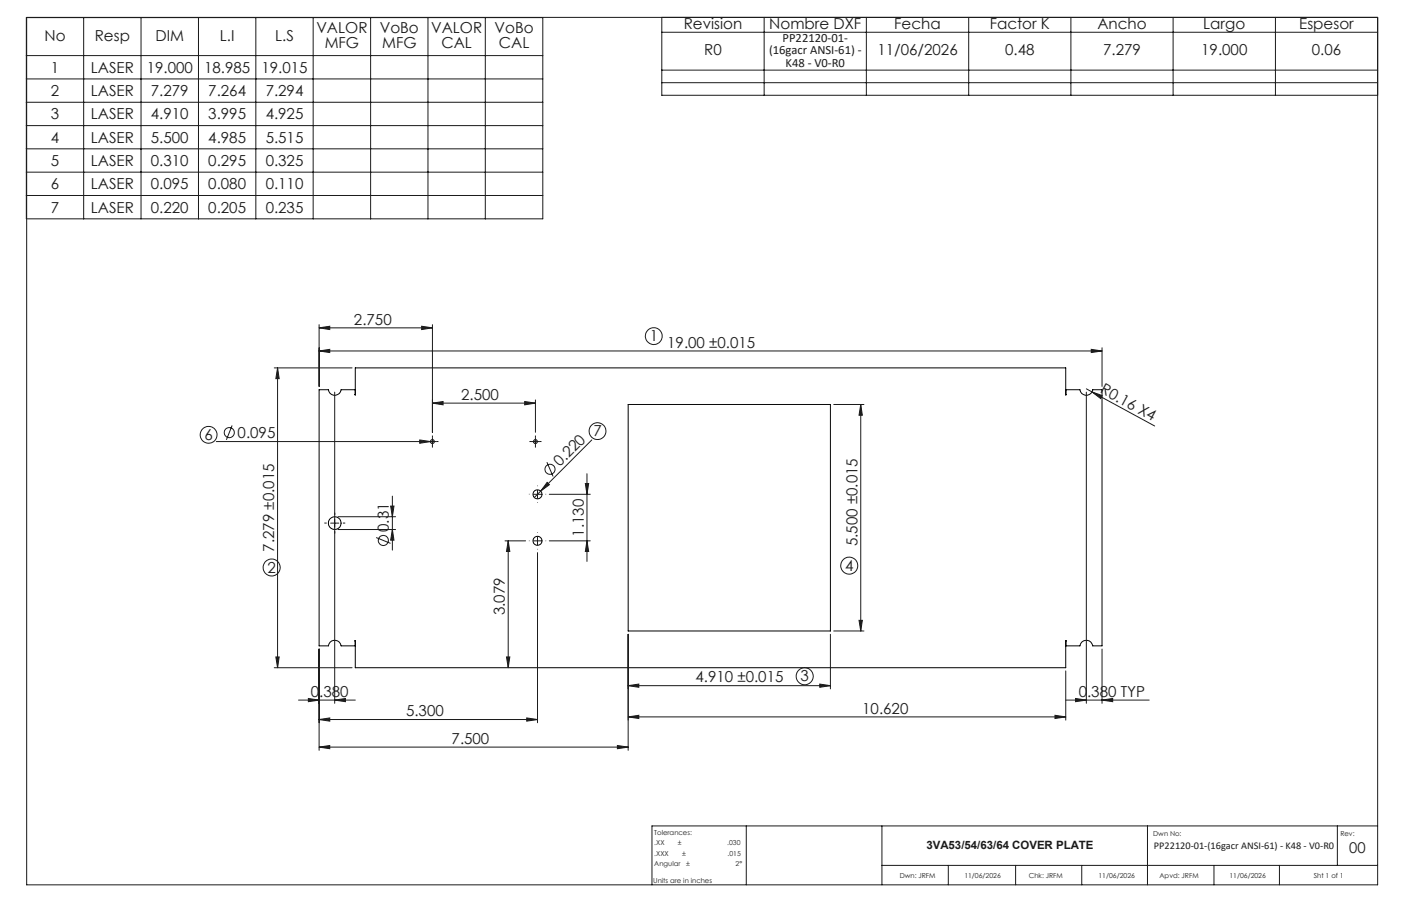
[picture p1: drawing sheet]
<svg xmlns="http://www.w3.org/2000/svg" width="432mm" height="279mm" viewBox="0 0 432 279" stroke-linecap="round" stroke-linejoin="round" font-family="sans-serif">
<g fill="none" stroke="#000" stroke-width=".31">
<path d="M109.4 121.7l.1-8.2h219v8.3M109.4 121.7v.1M109.5 120.2h-4.4a1.97 1.97 0 0 1-1.9 1.7 1.97 1.97 0 0 1-2-1.7h-2.8v79h2.8a1.97 1.97 0 0 1 2-1.7 1.97 1.97 0 0 1 1.9 1.7h4.4M193.6 124.7h62.3v69.9h-62.3zM328.5 120.2h4.3a1.99 1.99 0 0 0 2 1.7 1.99 1.99 0 0 0 2-1.7h2.9v79h-2.9a1.99 1.99 0 0 0-2-1.7 1.99 1.99 0 0 0-2 1.7h-4.3M328.5 121.7v.1M109.5 197.7v8.2h219v-8.2"/>
<circle cx="133.3" cy="136.2" r=".6"/>
<circle cx="165" cy="136.2" r=".6"/>
<circle cx="165.6" cy="152.4" r="1.4"/>
<circle cx="103.2" cy="161.3" r="1.96"/>
<circle cx="165.7" cy="166.8" r="1.38"/>
</g>
<g fill="none" stroke="#191924" stroke-width=".31">
<path d="M8.1 5.4h159.2v62.1h-159.2zM8.1 17.1h159.2M8.2 5.4h416.4v267.5h-416.4zM25.8 5.4v62.1M43.5 5.4v62.1M61.2 5.4v62.1M78.8 5.4v62.1M96.5 5.4v62.1M114.2 5.4v62.1M131.9 5.4v62.1M149.6 5.4v62.1M204 5.4v24h220.6"/>
<path d="M204 9.9h220.6M235.5 5.4v24M267 5.4v24M298.6 5.4v24M330.1 5.4v24M361.6 5.4v24M393.1 5.4v24M8.1 24.3h159.2M8.1 31.5h159.2M8.1 38.7h159.2M204 21.6h220.6M204 25.5h220.6"/>
<path d="M8.1 45.9h159.2M8.1 53.1h159.2M8.1 60.3h159.2M84.5 113.5h24M85.5 113.5l.5 3.3h-1zM85.5 113.5v92.4M98.4 108.2l3.2-.5v1zM98.4 101.1l3.2-.5v1zM98.4 100.1v19.1M98.4 108.2h241.3M98.4 101.1h34.9M130 100.6l3.3 .5-3.3 .5z"/>
<path d="M133.3 100.1v33.2M334.8 119.9l1.7 1M336.3 107.7l3.4 .5-3.4 .5zM339.7 107.2v12M66.7 136.2h67.8M71.5 131.2l-1.7 4.4M103.2 120.9v96M129.4 135.7l3.3 .5-3.3 .5zM133.3 124.3l3.3-.5v1zM133.3 134.9v2.5M133.3 124.3h31.7M161.7 123.8l3.3 .5-3.3 .5z"/>
<path d="M163.8 136.2h2.5M165 123.3v10M165 134.9v2.5M182.4 135.7l-17.7 17.7M257 124.7h9.3M265.3 124.7l.5 3.4h-1zM265.3 124.7v69.9M334.8 120.9v96M336.5 120.9l3.2 1.1-.5 .9zM336.5 120.9l19.4 10.5M104.2 159.3h17.7M120.4 156.1h1l-.5 3.2z"/>
<path d="M120.9 153v16.7M164.4 152.4h2.5M165.7 151.2v2.5M168.6 142.5l1.9 4.4M168.6 148.8l.7 .7-2.6 1.9zM169.3 152.4h12.6M180.4 149.1h1l-.5 3.3zM180.9 146.1v27M101.9 161.3h2.5M104.2 163.3h17.7M115.9 165.8l4.5 1.8M120.9 163.3l.5 3.3h-1z"/>
<path d="M155.6 166.8h6.4M156.6 166.8l.5 3.3h-1zM156.6 166.8v39.1M164.4 166.8h2.5M165.7 165.5v2.5M165.7 170.4v52.5M169.3 166.8h12.6M180.9 166.8l.5 3.3h-1zM193.6 195.6v35.8M255.9 195.6v16.8M257 194.6h9.3M264.8 191.3h1l-.5 3.3z"/>
<path d="M84.5 205.9h24M85 202.6h1l-.5 3.3zM92 215.9h17.5M95 215.4l3.4 .5-3.4 .5zM98.4 200.2v31.2M103.2 215.9l3.3-.5v1zM156.1 202.6h1l-.5 3.3zM193.6 211.5l3.3-.5v.9zM193.6 211.5h62.3M252.7 211l3.2 .5-3.2 .4zM328.5 215.9h25.7M328.5 206.9v15.2"/>
<path d="M331.5 215.4l3.3 .5-3.3 .5zM339.7 215.9l3.2-.5v1zM339.7 200.2v16.7M98.4 221.9l3.2-.5v1zM98.4 230.4l3.2-.5v1zM98.4 221.9h67.3M98.4 230.4h95.2M162.3 221.4l3.4 .5-3.4 .5zM190.3 229.9l3.3 .5-3.3 .5zM193.6 221.1l3.3-.5v1zM193.6 221.1h134.9M325.2 220.6l3.3 .5-3.3 .5z"/>
<path d="M230 254.7v18.2M271.8 254.7v18.2M353.7 254.7v18.2M412.2 254.7v12.2M424.6 254.7h-223.7v18.2M271.8 266.9h152.8M292.3 266.9v6M313 266.9v6M333.4 266.9v6M374.2 266.9v6M394.3 266.9v6"/>
<circle cx="201.5" cy="103.6" r="2.6"/>
<circle cx="64.3" cy="134.1" r="2.6"/>
<circle cx="70.7" cy="133.4" r="1.55"/>
<circle cx="184.2" cy="132.9" r="2.6"/>
<circle cx="169.5" cy="144.7" r="1.56"/>
<circle cx="83.7" cy="175" r="2.61"/>
<circle cx="118.1" cy="166.7" r="1.55"/>
<circle cx="261.8" cy="174.4" r="2.63"/>
<circle cx="248" cy="208.5" r="2.63"/>
</g>
<g fill="none" stroke="#191924" stroke-width=".31" stroke-dasharray="15.2 1.3 1.3 1.3" stroke-linecap="butt">
<path d="M132 136.2h-.6M133.3 134.9v-.6M133.3 137.4v.6M134.5 136.2h.6M163.8 136.2h-.6M165 134.9v-.6M165 137.4v.6M166.3 136.2h.6M103.2 158.8v-.7M163.2 152.4h-.2M165.7 149.9v-.1M165.7 154.9v.2"/>
<path d="M168.2 152.4h.1M100.7 161.3h-.7M103.2 163.8v.7M105.7 161.3h.7M163.2 166.8h-.2M165.7 164.3v-.2M165.7 169.3v.1M168.2 166.8h.1"/>
</g>
<g fill="#191924">
<path d="M129.4 135.7l3.3 .5-3.3 .5z"/>
<path d="M168.6 148.8l.7 .7-2.6 1.9z"/>
<path d="M336.5 120.9l3.2 1.1-.5 .9z"/>
<path d="M339.7 215.9l3.2-.5v1zM331.5 215.4l3.3 .5-3.3 .5z"/>
<path d="M98.4 108.2l3.2-.5v1zM336.3 107.7l3.4 .5-3.4 .5zM95 215.4l3.4 .5-3.4 .5zM103.2 215.9l3.3-.5v1zM98.4 101.1l3.2-.5v1zM130 100.6l3.3 .5-3.3 .5zM133.3 124.3l3.3-.5v1zM161.7 123.8l3.3 .5-3.3 .5zM98.4 221.9l3.2-.5v1zM162.3 221.4l3.4 .5-3.4 .5zM98.4 230.4l3.2-.5v1zM190.3 229.9l3.3 .5-3.3 .5zM193.6 211.5l3.3-.5v.9zM252.7 211l3.2 .5-3.2 .4z"/>
<path d="M325.2 220.6l3.3 .5-3.3 .5zM193.6 221.1l3.3-.5v1z"/>
<path d="M180.9 166.8l.5 3.3h-1zM180.4 149.1h1l-.5 3.3zM264.8 191.3h1l-.5 3.3zM265.3 124.7l.5 3.4h-1z"/>
<path d="M156.1 202.6h1l-.5 3.3zM156.6 166.8l.5 3.3h-1z"/>
<path d="M120.4 156.1h1l-.5 3.2zM120.9 163.3l.5 3.3h-1zM85.5 113.5l.5 3.3h-1zM85 202.6h1l-.5 3.3z"/>
</g>
<g font-size="4.7" fill="#191924">
<text x="97.5" y="10.3">VALOR</text>
<text x="117" y="10.3">VoBo</text>
<text x="132.9" y="10.3">VALOR</text>
<text x="152.4" y="10.3">VoBo</text>
<text x="210.7" y="8.9">Revision</text>
<text x="237.1" y="8.9">Nombre DXF</text>
<text x="275.6" y="8.9">Fecha</text>
<text x="305" y="8.9">Factor K</text>
<text x="338.2" y="8.9">Ancho</text>
<text x="370.9" y="8.9">Largo</text>
<text x="400.5" y="8.9">Espesor</text>
<text x="13.7" y="12.5">No</text>
<text x="29.2" y="12.5">Resp</text>
<text x="47.9" y="12.5">DIM</text>
<text x="67.8" y="12.5">L.I</text>
<text x="84.8" y="12.5">L.S</text>
<text x="100.1" y="14.8">MFG</text>
<text x="117.8" y="14.8">MFG</text>
<text x="136.1" y="14.8">CAL</text>
<text x="153.7" y="14.8">CAL</text>
<text x="217.1" y="17">R0</text>
<text x="270.4" y="17">11/06/2026</text>
<text x="309.8" y="17">0.48</text>
<text x="340" y="17">7.279</text>
<text x="370.2" y="17">19.000</text>
<text x="404.3" y="17">0.06</text>
<text x="15.7" y="22.4">1</text>
<text x="28" y="22.4">LASER</text>
<text x="45.2" y="22.4">19.000</text>
<text x="62.9" y="22.4">18.985</text>
<text x="80.6" y="22.4">19.015</text>
<text x="15.7" y="29.6">2</text>
<text x="28" y="29.6">LASER</text>
<text x="46.5" y="29.6">7.279</text>
<text x="64.2" y="29.6">7.264</text>
<text x="81.9" y="29.6">7.294</text>
<text x="15.7" y="36.8">3</text>
<text x="28" y="36.8">LASER</text>
<text x="46.5" y="36.8">4.910</text>
<text x="64.2" y="36.8">3.995</text>
<text x="81.9" y="36.8">4.925</text>
<text x="15.7" y="44">4</text>
<text x="28" y="44">LASER</text>
<text x="46.5" y="44">5.500</text>
<text x="64.2" y="44">4.985</text>
<text x="81.9" y="44">5.515</text>
<text x="15.7" y="51.2">5</text>
<text x="28" y="51.2">LASER</text>
<text x="46.5" y="51.2">0.310</text>
<text x="64.2" y="51.2">0.295</text>
<text x="81.9" y="51.2">0.325</text>
<text x="15.7" y="58.4">6</text>
<text x="28" y="58.4">LASER</text>
<text x="46.5" y="58.4">0.095</text>
<text x="64.2" y="58.4">0.080</text>
<text x="81.9" y="58.4">0.110</text>
<text x="15.7" y="65.6">7</text>
<text x="28" y="65.6">LASER</text>
<text x="46.5" y="65.6">0.220</text>
<text x="64.2" y="65.6">0.205</text>
<text x="81.9" y="65.6">0.235</text>
<text x="109.1" y="100.1">2.750</text>
<text x="200.2" y="105.2">1</text>
<text x="205.7" y="107.2">19.00 ±0.015</text>
<text x="142.1" y="123.3">2.500</text>
<text x="338.9" y="121" transform="rotate(29 338.9 121)">R0.16 X4</text>
<text x="63" y="135.7">6</text>
<text x="73.2" y="135.1">0.095</text>
<text x="182.9" y="134.5">7</text>
<text x="172.6" y="144.1" transform="rotate(-45 172.6 144.1)">0.220</text>
<text x="119.9" y="164.1" transform="rotate(-90 119.9 164.1)">0.31</text>
<text x="179.9" y="165.5" transform="rotate(-90 179.9 165.5)">1.130</text>
<text x="84.5" y="170.1" transform="rotate(-90 84.5 170.1)">7.279 ±0.015</text>
<text x="264.3" y="168.4" transform="rotate(-90 264.3 168.4)">5.500 ±0.015</text>
<text x="82.5" y="176.6">2</text>
<text x="260.5" y="176">4</text>
<text x="155.6" y="189.8" transform="rotate(-90 155.6 189.8)">3.079</text>
<text x="95.8" y="214.9">0.380</text>
<text x="214.3" y="210.4">4.910 ±0.015</text>
<text x="246.8" y="210.1">3</text>
<text x="332.5" y="214.9">0.380 TYP</text>
<text x="125.1" y="220.9">5.300</text>
<text x="265.8" y="220.1">10.620</text>
<text x="139.2" y="229.4">7.500</text>
</g>
<text font-size="4.6" fill="#191924" x="415.9" y="263">00</text>
<g font-size="3.9" fill="#191924">
<text x="237" y="16.7">(16gacr ANSI-61) -</text>
<text x="241.2" y="12.9">PP22120-01-</text>
<text x="242.1" y="20.6">K48 - V0-R0</text>
</g>
<text font-size="3.5" fill="#191924" x="285.5" y="261.9">3VA53/54/63/64 COVER PLATE</text>
<text font-size="3.2" fill="#191924" x="355.7" y="261.8">PP22120-01-(16gacr ANSI-61) - K48 - V0-R0</text>
<g font-size="2.1" fill="#191924">
<text x="201.7" y="257.6">Tolerances:</text>
<text x="355.4" y="257.8">Dwn No:</text>
<text x="413.1" y="257.8">Rev:</text>
<text x="201.7" y="260.7">.XX</text>
<text x="201.7" y="263.9">.XXX</text>
<text x="208.9" y="260.7">±</text>
<text x="210.2" y="263.9">±</text>
<text x="224.1" y="260.7">.030</text>
<text x="224.3" y="263.9">.015</text>
<text x="201.7" y="267">Angular</text>
<text x="211.5" y="267">±</text>
<text x="226.7" y="267">2°</text>
<text x="201.3" y="272.3">Units are in inches</text>
<text x="277.3" y="270.7">Dwn: JRFM</text>
<text x="297.2" y="270.7">11/06/2026</text>
<text x="317.1" y="270.7">Chk: JRFM</text>
<text x="338.6" y="270.7">11/06/2026</text>
<text x="357.4" y="270.7">Apvd: JRFM</text>
<text x="378.9" y="270.7">11/06/2026</text>
<text x="404.9" y="270.7">Sht 1 of 1</text>
</g>
</svg>
